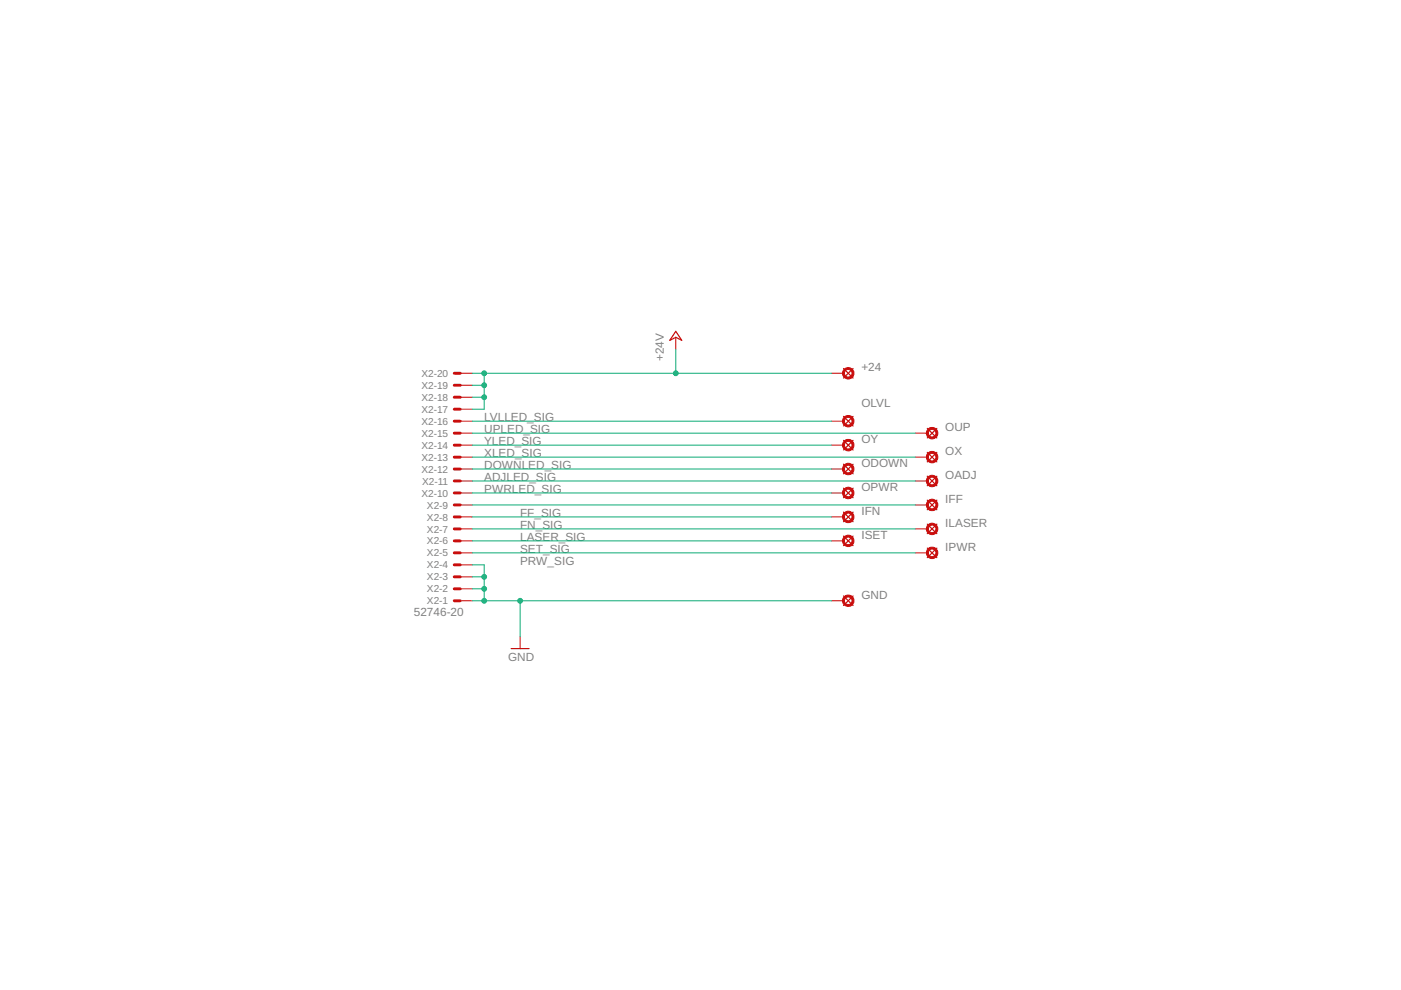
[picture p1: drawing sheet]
<?xml version="1.0" encoding="utf-8"?>
<!DOCTYPE eagle SYSTEM "eagle.dtd">
<eagle version="9.6.1">
<drawing>
<settings>
<setting alwaysvectorfont="no"/>
<setting verticaltext="up"/>
</settings>
<grid distance="0.1" unitdist="inch" unit="inch" style="lines" multiple="1" display="no" altdistance="0.01" altunitdist="inch" altunit="inch"/>
<schematic xreflabel="%F%N/%S.%C%R" xrefpart="/%S.%C%R">
<libraries>
<library name="supply1">
<symbols>
<symbol name="GND">
<wire x1="-1.905" y1="0" x2="1.905" y2="0" width="0.254" layer="94"/>
<text x="-2.54" y="-2.54" size="1.778" layer="96">&gt;VALUE</text>
<pin name="GND" x="0" y="2.54" visible="off" length="short" direction="sup" rot="R270"/>
</symbol>
<symbol name="+24V">
<wire x1="1.27" y1="-0.635" x2="0" y2="0" width="0.254" layer="94"/>
<wire x1="0" y1="0" x2="-1.27" y2="-0.635" width="0.254" layer="94"/>
<wire x1="1.27" y1="-0.635" x2="0" y2="1.27" width="0.254" layer="94"/>
<wire x1="0" y1="1.27" x2="-1.27" y2="-0.635" width="0.254" layer="94"/>
<text x="-2.54" y="-5.08" size="1.778" layer="96" rot="R90">&gt;VALUE</text>
<pin name="+24V" x="0" y="-2.54" visible="off" length="short" direction="sup" rot="R90"/>
</symbol>
</symbols>
<devicesets>
<deviceset name="GND" prefix="GND">
<gates>
<gate name="1" symbol="GND" x="0" y="0"/>
</gates>
<devices>
<device name="">
<technologies>
<technology name=""/>
</technologies>
</device>
</devices>
</deviceset>
<deviceset name="+24V" prefix="P+">
<gates>
<gate name="1" symbol="+24V" x="0" y="0"/>
</gates>
<devices>
<device name="">
<technologies>
<technology name=""/>
</technologies>
</device>
</devices>
</deviceset>
</devicesets>
</library>
<library name="con-molex_user">
<symbols>
<symbol name="MV">
<wire x1="1.27" y1="0" x2="0" y2="0" width="0.6096" layer="94"/>
<text x="2.54" y="-0.762" size="1.524" layer="95">&gt;NAME</text>
<text x="-0.762" y="1.397" size="1.778" layer="96">&gt;VALUE</text>
<pin name="S" x="-2.54" y="0" visible="off" length="short" direction="pas"/>
</symbol>
<symbol name="M">
<wire x1="1.27" y1="0" x2="0" y2="0" width="0.6096" layer="94"/>
<text x="2.54" y="-0.762" size="1.524" layer="95">&gt;NAME</text>
<pin name="S" x="-2.54" y="0" visible="off" length="short" direction="pas"/>
</symbol>
</symbols>
<devicesets>
<deviceset name="52746-20" prefix="X">
<gates>
<gate name="-1" symbol="MV" x="-2.54" y="25.4" addlevel="always" swaplevel="1"/>
<gate name="-2" symbol="M" x="-2.54" y="22.86" addlevel="always" swaplevel="1"/>
<gate name="-3" symbol="M" x="-2.54" y="20.32" addlevel="always" swaplevel="1"/>
<gate name="-4" symbol="M" x="-2.54" y="17.78" addlevel="always" swaplevel="1"/>
<gate name="-5" symbol="M" x="-2.54" y="15.24" addlevel="always" swaplevel="1"/>
<gate name="-6" symbol="M" x="-2.54" y="12.7" addlevel="always" swaplevel="1"/>
<gate name="-7" symbol="M" x="-2.54" y="10.16" addlevel="always" swaplevel="1"/>
<gate name="-8" symbol="M" x="-2.54" y="7.62" addlevel="always" swaplevel="1"/>
<gate name="-9" symbol="M" x="-2.54" y="5.08" addlevel="always" swaplevel="1"/>
<gate name="-10" symbol="M" x="-2.54" y="2.54" addlevel="always" swaplevel="1"/>
<gate name="-11" symbol="M" x="-2.54" y="0" addlevel="always" swaplevel="1"/>
<gate name="-12" symbol="M" x="-2.54" y="-2.54" addlevel="always" swaplevel="1"/>
<gate name="-13" symbol="M" x="-2.54" y="-5.08" addlevel="always" swaplevel="1"/>
<gate name="-14" symbol="M" x="-2.54" y="-7.62" addlevel="always" swaplevel="1"/>
<gate name="-15" symbol="M" x="-2.54" y="-10.16" addlevel="always" swaplevel="1"/>
<gate name="-16" symbol="M" x="-2.54" y="-12.7" addlevel="always" swaplevel="1"/>
<gate name="-17" symbol="M" x="-2.54" y="-15.24" addlevel="always" swaplevel="1"/>
<gate name="-18" symbol="M" x="-2.54" y="-17.78" addlevel="always" swaplevel="1"/>
<gate name="-19" symbol="M" x="-2.54" y="-20.32" addlevel="always" swaplevel="1"/>
<gate name="-20" symbol="M" x="-2.54" y="-22.86" addlevel="always" swaplevel="1"/>
</gates>
<devices>
<device name="" package="52746-20">
<connects>
<connect gate="-1" pin="S" pad="1"/>
<connect gate="-10" pin="S" pad="10"/>
<connect gate="-11" pin="S" pad="11"/>
<connect gate="-12" pin="S" pad="12"/>
<connect gate="-13" pin="S" pad="13"/>
<connect gate="-14" pin="S" pad="14"/>
<connect gate="-15" pin="S" pad="15"/>
<connect gate="-16" pin="S" pad="16"/>
<connect gate="-17" pin="S" pad="17"/>
<connect gate="-18" pin="S" pad="18"/>
<connect gate="-19" pin="S" pad="19"/>
<connect gate="-2" pin="S" pad="2"/>
<connect gate="-20" pin="S" pad="20"/>
<connect gate="-3" pin="S" pad="3"/>
<connect gate="-4" pin="S" pad="4"/>
<connect gate="-5" pin="S" pad="5"/>
<connect gate="-6" pin="S" pad="6"/>
<connect gate="-7" pin="S" pad="7"/>
<connect gate="-8" pin="S" pad="8"/>
<connect gate="-9" pin="S" pad="9"/>
</connects>
<package3dinstances>
<package3dinstance package3d_urn="urn:adsk.eagle:package:21029133/2"/>
</package3dinstances>
<technologies>
<technology name="">
<attribute name="MF" value="MOLEX" constant="no"/>
<attribute name="MPN" value="" constant="no"/>
<attribute name="OC_FARNELL" value="9786350" constant="no"/>
<attribute name="OC_NEWARK" value="unknown" constant="no"/>
<attribute name="POPULARITY" value="0" constant="no"/>
</technology>
</technologies>
</device>
</devices>
</deviceset>
</devicesets>
</library>
<library name="solpad">
<symbols>
<symbol name="LSP">
<wire x1="-1.016" y1="2.032" x2="1.016" y2="0" width="0.254" layer="94"/>
<wire x1="-1.016" y1="0" x2="1.016" y2="2.032" width="0.254" layer="94"/>
<circle x="0" y="1.016" radius="1.016" width="0.4064" layer="94"/>
<text x="-1.27" y="2.921" size="1.778" layer="95">&gt;NAME</text>
<pin name="MP" x="0" y="-2.54" visible="off" length="short" direction="pas" rot="R90"/>
</symbol>
</symbols>
<devicesets>
<deviceset name="LSP10" prefix="LSP">
<gates>
<gate name="1" symbol="LSP" x="0" y="0"/>
</gates>
<devices>
<device name="" package="LSP10">
<connects>
<connect gate="1" pin="MP" pad="MP"/>
</connects>
<package3dinstances>
<package3dinstance package3d_urn="urn:adsk.eagle:package:26501/1"/>
</package3dinstances>
<technologies>
<technology name="">
<attribute name="POPULARITY" value="52" constant="no"/>
</technology>
</technologies>
</device>
</devices>
</deviceset>
</devicesets>
</library>
</libraries>
<attributes>
</attributes>
<variantdefs>
</variantdefs>
<classes>
<class number="0" name="default" width="0" drill="0">
</class>
<class number="1" name="supply" width="0.254" drill="0">
<clearance class="1" value="0.127"/>
</class>
</classes>
<parts>
<part name="X2" library="con-molex_user" deviceset="52746-20" device="" package3d_urn="urn:adsk.eagle:package:21029133/2"/>
<part name="GND8" library="supply1" deviceset="GND" device=""/>
<part name="P+5" library="supply1" deviceset="+24V" device=""/>
<part name="+24" library="solpad" deviceset="LSP10" device="" package3d_urn="urn:adsk.eagle:package:26501/1"/>
<part name="GND" library="solpad" deviceset="LSP10" device="" package3d_urn="urn:adsk.eagle:package:26501/1"/>
<part name="IPWR" library="solpad" deviceset="LSP10" device="" package3d_urn="urn:adsk.eagle:package:26501/1"/>
<part name="ISET" library="solpad" deviceset="LSP10" device="" package3d_urn="urn:adsk.eagle:package:26501/1"/>
<part name="ILASER" library="solpad" deviceset="LSP10" device="" package3d_urn="urn:adsk.eagle:package:26501/1"/>
<part name="IFN" library="solpad" deviceset="LSP10" device="" package3d_urn="urn:adsk.eagle:package:26501/1"/>
<part name="IFF" library="solpad" deviceset="LSP10" device="" package3d_urn="urn:adsk.eagle:package:26501/1"/>
<part name="OPWR" library="solpad" deviceset="LSP10" device="" package3d_urn="urn:adsk.eagle:package:26501/1"/>
<part name="OADJ" library="solpad" deviceset="LSP10" device="" package3d_urn="urn:adsk.eagle:package:26501/1"/>
<part name="ODOWN" library="solpad" deviceset="LSP10" device="" package3d_urn="urn:adsk.eagle:package:26501/1"/>
<part name="OX" library="solpad" deviceset="LSP10" device="" package3d_urn="urn:adsk.eagle:package:26501/1"/>
<part name="OY" library="solpad" deviceset="LSP10" device="" package3d_urn="urn:adsk.eagle:package:26501/1"/>
<part name="OUP" library="solpad" deviceset="LSP10" device="" package3d_urn="urn:adsk.eagle:package:26501/1"/>
<part name="OLVL" library="solpad" deviceset="LSP10" device="" package3d_urn="urn:adsk.eagle:package:26501/1"/>
</parts>
<sheets>
<sheet>
<plain>
</plain>
<instances>
<instance part="X2" gate="-1" x="2.54" y="15.24" smashed="yes" rot="R180">
<attribute name="NAME" x="0" y="16.002" size="1.524" layer="95" rot="R180"/>
<attribute name="VALUE" x="3.302" y="13.843" size="1.778" layer="96" rot="R180"/>
</instance>
<instance part="X2" gate="-2" x="2.54" y="17.78" smashed="yes" rot="R180">
<attribute name="NAME" x="0" y="18.542" size="1.524" layer="95" rot="R180"/>
</instance>
<instance part="X2" gate="-3" x="2.54" y="20.32" smashed="yes" rot="R180">
<attribute name="NAME" x="0" y="21.082" size="1.524" layer="95" rot="R180"/>
</instance>
<instance part="X2" gate="-4" x="2.54" y="22.86" smashed="yes" rot="R180">
<attribute name="NAME" x="0" y="23.622" size="1.524" layer="95" rot="R180"/>
</instance>
<instance part="X2" gate="-5" x="2.54" y="25.4" smashed="yes" rot="R180">
<attribute name="NAME" x="0" y="26.162" size="1.524" layer="95" rot="R180"/>
</instance>
<instance part="X2" gate="-6" x="2.54" y="27.94" smashed="yes" rot="R180">
<attribute name="NAME" x="0" y="28.702" size="1.524" layer="95" rot="R180"/>
</instance>
<instance part="X2" gate="-7" x="2.54" y="30.48" smashed="yes" rot="R180">
<attribute name="NAME" x="0" y="31.242" size="1.524" layer="95" rot="R180"/>
</instance>
<instance part="X2" gate="-8" x="2.54" y="33.02" smashed="yes" rot="R180">
<attribute name="NAME" x="0" y="33.782" size="1.524" layer="95" rot="R180"/>
</instance>
<instance part="X2" gate="-9" x="2.54" y="35.56" smashed="yes" rot="R180">
<attribute name="NAME" x="0" y="36.322" size="1.524" layer="95" rot="R180"/>
</instance>
<instance part="X2" gate="-10" x="2.54" y="38.1" smashed="yes" rot="R180">
<attribute name="NAME" x="0" y="38.862" size="1.524" layer="95" rot="R180"/>
</instance>
<instance part="X2" gate="-11" x="2.54" y="40.64" smashed="yes" rot="R180">
<attribute name="NAME" x="0" y="41.402" size="1.524" layer="95" rot="R180"/>
</instance>
<instance part="X2" gate="-12" x="2.54" y="43.18" smashed="yes" rot="R180">
<attribute name="NAME" x="0" y="43.942" size="1.524" layer="95" rot="R180"/>
</instance>
<instance part="X2" gate="-13" x="2.54" y="45.72" smashed="yes" rot="R180">
<attribute name="NAME" x="0" y="46.482" size="1.524" layer="95" rot="R180"/>
</instance>
<instance part="X2" gate="-14" x="2.54" y="48.26" smashed="yes" rot="R180">
<attribute name="NAME" x="0" y="49.022" size="1.524" layer="95" rot="R180"/>
</instance>
<instance part="X2" gate="-15" x="2.54" y="50.8" smashed="yes" rot="R180">
<attribute name="NAME" x="0" y="51.562" size="1.524" layer="95" rot="R180"/>
</instance>
<instance part="X2" gate="-16" x="2.54" y="53.34" smashed="yes" rot="R180">
<attribute name="NAME" x="0" y="54.102" size="1.524" layer="95" rot="R180"/>
</instance>
<instance part="X2" gate="-17" x="2.54" y="55.88" smashed="yes" rot="R180">
<attribute name="NAME" x="0" y="56.642" size="1.524" layer="95" rot="R180"/>
</instance>
<instance part="X2" gate="-18" x="2.54" y="58.42" smashed="yes" rot="R180">
<attribute name="NAME" x="0" y="59.182" size="1.524" layer="95" rot="R180"/>
</instance>
<instance part="X2" gate="-19" x="2.54" y="60.96" smashed="yes" rot="R180">
<attribute name="NAME" x="0" y="61.722" size="1.524" layer="95" rot="R180"/>
</instance>
<instance part="X2" gate="-20" x="2.54" y="63.5" smashed="yes" rot="R180">
<attribute name="NAME" x="0" y="64.262" size="1.524" layer="95" rot="R180"/>
</instance>
<instance part="GND8" gate="1" x="15.24" y="5.08" smashed="yes">
<attribute name="VALUE" x="12.7" y="2.54" size="1.778" layer="96"/>
</instance>
<instance part="P+5" gate="1" x="48.26" y="71.12" smashed="yes">
<attribute name="VALUE" x="45.72" y="66.04" size="1.778" layer="96" rot="R90"/>
</instance>
<instance part="+24" gate="1" x="83.82" y="63.5" smashed="yes" rot="R270">
<attribute name="NAME" x="87.63" y="63.881" size="1.778" layer="95"/>
</instance>
<instance part="GND" gate="1" x="83.82" y="15.24" smashed="yes" rot="R270">
<attribute name="NAME" x="87.63" y="15.621" size="1.778" layer="95"/>
</instance>
<instance part="IPWR" gate="1" x="101.6" y="25.4" smashed="yes" rot="R270">
<attribute name="NAME" x="105.41" y="25.781" size="1.778" layer="95"/>
</instance>
<instance part="ISET" gate="1" x="83.82" y="27.94" smashed="yes" rot="R270">
<attribute name="NAME" x="87.63" y="28.321" size="1.778" layer="95"/>
</instance>
<instance part="ILASER" gate="1" x="101.6" y="30.48" smashed="yes" rot="R270">
<attribute name="NAME" x="105.41" y="30.861" size="1.778" layer="95"/>
</instance>
<instance part="IFN" gate="1" x="83.82" y="33.02" smashed="yes" rot="R270">
<attribute name="NAME" x="87.63" y="33.401" size="1.778" layer="95"/>
</instance>
<instance part="IFF" gate="1" x="101.6" y="35.56" smashed="yes" rot="R270">
<attribute name="NAME" x="105.41" y="35.941" size="1.778" layer="95"/>
</instance>
<instance part="OPWR" gate="1" x="83.82" y="38.1" smashed="yes" rot="R270">
<attribute name="NAME" x="87.63" y="38.481" size="1.778" layer="95"/>
</instance>
<instance part="OADJ" gate="1" x="101.6" y="40.64" smashed="yes" rot="R270">
<attribute name="NAME" x="105.41" y="41.021" size="1.778" layer="95"/>
</instance>
<instance part="ODOWN" gate="1" x="83.82" y="43.18" smashed="yes" rot="R270">
<attribute name="NAME" x="87.63" y="43.561" size="1.778" layer="95"/>
</instance>
<instance part="OX" gate="1" x="101.6" y="45.72" smashed="yes" rot="R270">
<attribute name="NAME" x="105.41" y="46.101" size="1.778" layer="95"/>
</instance>
<instance part="OY" gate="1" x="83.82" y="48.26" smashed="yes" rot="R270">
<attribute name="NAME" x="87.63" y="48.641" size="1.778" layer="95"/>
</instance>
<instance part="OUP" gate="1" x="101.6" y="50.8" smashed="yes" rot="R270">
<attribute name="NAME" x="105.41" y="51.181" size="1.778" layer="95"/>
</instance>
<instance part="OLVL" gate="1" x="83.82" y="53.34" smashed="yes" rot="R270">
<attribute name="NAME" x="87.63" y="56.261" size="1.778" layer="95"/>
</instance>
</instances>
<busses>
</busses>
<nets>
<net name="GND" class="1">
<segment>
<pinref part="GND8" gate="1" pin="GND"/>
<wire x1="15.24" y1="7.62" x2="15.24" y2="15.24" width="0.1524" layer="91"/>
<pinref part="X2" gate="-1" pin="S"/>
<wire x1="15.24" y1="15.24" x2="7.62" y2="15.24" width="0.1524" layer="91"/>
<pinref part="X2" gate="-2" pin="S"/>
<wire x1="7.62" y1="15.24" x2="5.08" y2="15.24" width="0.1524" layer="91"/>
<wire x1="7.62" y1="17.78" x2="5.08" y2="17.78" width="0.1524" layer="91"/>
<pinref part="X2" gate="-3" pin="S"/>
<wire x1="7.62" y1="17.78" x2="7.62" y2="20.32" width="0.1524" layer="91"/>
<wire x1="7.62" y1="20.32" x2="5.08" y2="20.32" width="0.1524" layer="91"/>
<junction x="7.62" y="17.78"/>
<pinref part="X2" gate="-4" pin="S"/>
<wire x1="7.62" y1="20.32" x2="7.62" y2="22.86" width="0.1524" layer="91"/>
<wire x1="7.62" y1="22.86" x2="5.08" y2="22.86" width="0.1524" layer="91"/>
<junction x="7.62" y="20.32"/>
<wire x1="7.62" y1="17.78" x2="7.62" y2="15.24" width="0.1524" layer="91"/>
<junction x="7.62" y="15.24"/>
<pinref part="GND" gate="1" pin="MP"/>
<wire x1="81.28" y1="15.24" x2="15.24" y2="15.24" width="0.1524" layer="91"/>
<junction x="15.24" y="15.24"/>
</segment>
</net>
<net name="+24V" class="0">
<segment>
<pinref part="X2" gate="-20" pin="S"/>
<wire x1="5.08" y1="63.5" x2="7.62" y2="63.5" width="0.1524" layer="91"/>
<wire x1="7.62" y1="63.5" x2="7.62" y2="60.96" width="0.1524" layer="91"/>
<pinref part="X2" gate="-17" pin="S"/>
<wire x1="7.62" y1="60.96" x2="7.62" y2="58.42" width="0.1524" layer="91"/>
<wire x1="7.62" y1="58.42" x2="7.62" y2="55.88" width="0.1524" layer="91"/>
<wire x1="7.62" y1="55.88" x2="5.08" y2="55.88" width="0.1524" layer="91"/>
<pinref part="X2" gate="-18" pin="S"/>
<wire x1="5.08" y1="58.42" x2="7.62" y2="58.42" width="0.1524" layer="91"/>
<junction x="7.62" y="58.42"/>
<pinref part="X2" gate="-19" pin="S"/>
<wire x1="5.08" y1="60.96" x2="7.62" y2="60.96" width="0.1524" layer="91"/>
<junction x="7.62" y="60.96"/>
<wire x1="7.62" y1="63.5" x2="48.26" y2="63.5" width="0.1524" layer="91"/>
<junction x="7.62" y="63.5"/>
<pinref part="P+5" gate="1" pin="+24V"/>
<wire x1="48.26" y1="63.5" x2="48.26" y2="68.58" width="0.1524" layer="91"/>
<pinref part="+24" gate="1" pin="MP"/>
<wire x1="81.28" y1="63.5" x2="48.26" y2="63.5" width="0.1524" layer="91"/>
<junction x="48.26" y="63.5"/>
</segment>
</net>
<net name="PRW_SIG" class="0">
<segment>
<pinref part="X2" gate="-5" pin="S"/>
<label x="15.24" y="22.86" size="1.778" layer="95"/>
<pinref part="IPWR" gate="1" pin="MP"/>
<wire x1="5.08" y1="25.4" x2="99.06" y2="25.4" width="0.1524" layer="91"/>
</segment>
</net>
<net name="SET_SIG" class="0">
<segment>
<pinref part="X2" gate="-6" pin="S"/>
<label x="15.24" y="25.4" size="1.778" layer="95"/>
<pinref part="ISET" gate="1" pin="MP"/>
<wire x1="81.28" y1="27.94" x2="5.08" y2="27.94" width="0.1524" layer="91"/>
</segment>
</net>
<net name="LASER_SIG" class="0">
<segment>
<pinref part="X2" gate="-7" pin="S"/>
<label x="15.24" y="27.94" size="1.778" layer="95"/>
<pinref part="ILASER" gate="1" pin="MP"/>
<wire x1="5.08" y1="30.48" x2="99.06" y2="30.48" width="0.1524" layer="91"/>
</segment>
</net>
<net name="FN_SIG" class="0">
<segment>
<pinref part="X2" gate="-8" pin="S"/>
<label x="15.24" y="30.48" size="1.778" layer="95"/>
<pinref part="IFN" gate="1" pin="MP"/>
<wire x1="81.28" y1="33.02" x2="5.08" y2="33.02" width="0.1524" layer="91"/>
</segment>
</net>
<net name="FF_SIG" class="0">
<segment>
<pinref part="X2" gate="-9" pin="S"/>
<label x="15.24" y="33.02" size="1.778" layer="95"/>
<pinref part="IFF" gate="1" pin="MP"/>
<wire x1="99.06" y1="35.56" x2="5.08" y2="35.56" width="0.1524" layer="91"/>
</segment>
</net>
<net name="PWRLED_SIG" class="0">
<segment>
<pinref part="X2" gate="-10" pin="S"/>
<label x="7.62" y="38.1" size="1.778" layer="95"/>
<pinref part="OPWR" gate="1" pin="MP"/>
<wire x1="81.28" y1="38.1" x2="5.08" y2="38.1" width="0.1524" layer="91"/>
</segment>
</net>
<net name="ADJLED_SIG" class="0">
<segment>
<pinref part="X2" gate="-11" pin="S"/>
<label x="7.62" y="40.64" size="1.778" layer="95"/>
<pinref part="OADJ" gate="1" pin="MP"/>
<wire x1="99.06" y1="40.64" x2="5.08" y2="40.64" width="0.1524" layer="91"/>
</segment>
</net>
<net name="DOWNLED_SIG" class="0">
<segment>
<pinref part="X2" gate="-12" pin="S"/>
<label x="7.62" y="43.18" size="1.778" layer="95"/>
<pinref part="ODOWN" gate="1" pin="MP"/>
<wire x1="81.28" y1="43.18" x2="5.08" y2="43.18" width="0.1524" layer="91"/>
</segment>
</net>
<net name="XLED_SIG" class="0">
<segment>
<pinref part="X2" gate="-13" pin="S"/>
<label x="7.62" y="45.72" size="1.778" layer="95"/>
<pinref part="OX" gate="1" pin="MP"/>
<wire x1="99.06" y1="45.72" x2="5.08" y2="45.72" width="0.1524" layer="91"/>
</segment>
</net>
<net name="YLED_SIG" class="0">
<segment>
<pinref part="X2" gate="-14" pin="S"/>
<label x="7.62" y="48.26" size="1.778" layer="95"/>
<pinref part="OY" gate="1" pin="MP"/>
<wire x1="81.28" y1="48.26" x2="5.08" y2="48.26" width="0.1524" layer="91"/>
</segment>
</net>
<net name="UPLED_SIG" class="0">
<segment>
<pinref part="X2" gate="-15" pin="S"/>
<label x="7.62" y="50.8" size="1.778" layer="95"/>
<pinref part="OUP" gate="1" pin="MP"/>
<wire x1="99.06" y1="50.8" x2="5.08" y2="50.8" width="0.1524" layer="91"/>
</segment>
</net>
<net name="LVLLED_SIG" class="0">
<segment>
<pinref part="X2" gate="-16" pin="S"/>
<label x="7.62" y="53.34" size="1.778" layer="95"/>
<pinref part="OLVL" gate="1" pin="MP"/>
<wire x1="81.28" y1="53.34" x2="5.08" y2="53.34" width="0.1524" layer="91"/>
</segment>
</net>
</nets>
</sheet>
</sheets>
</schematic>
</drawing>
<compatibility>
<note version="8.2" severity="warning">
Since Version 8.2, EAGLE supports online libraries. The ids
of those online libraries will not be understood (or retained)
with this version.
</note>
<note version="8.3" severity="warning">
Since Version 8.3, EAGLE supports URNs for individual library
assets (packages, symbols, and devices). The URNs of those assets
will not be understood (or retained) with this version.
</note>
<note version="8.3" severity="warning">
Since Version 8.3, EAGLE supports the association of 3D packages
with devices in libraries, schematics, and board files. Those 3D
packages will not be understood (or retained) with this version.
</note>
</compatibility>
</eagle>
